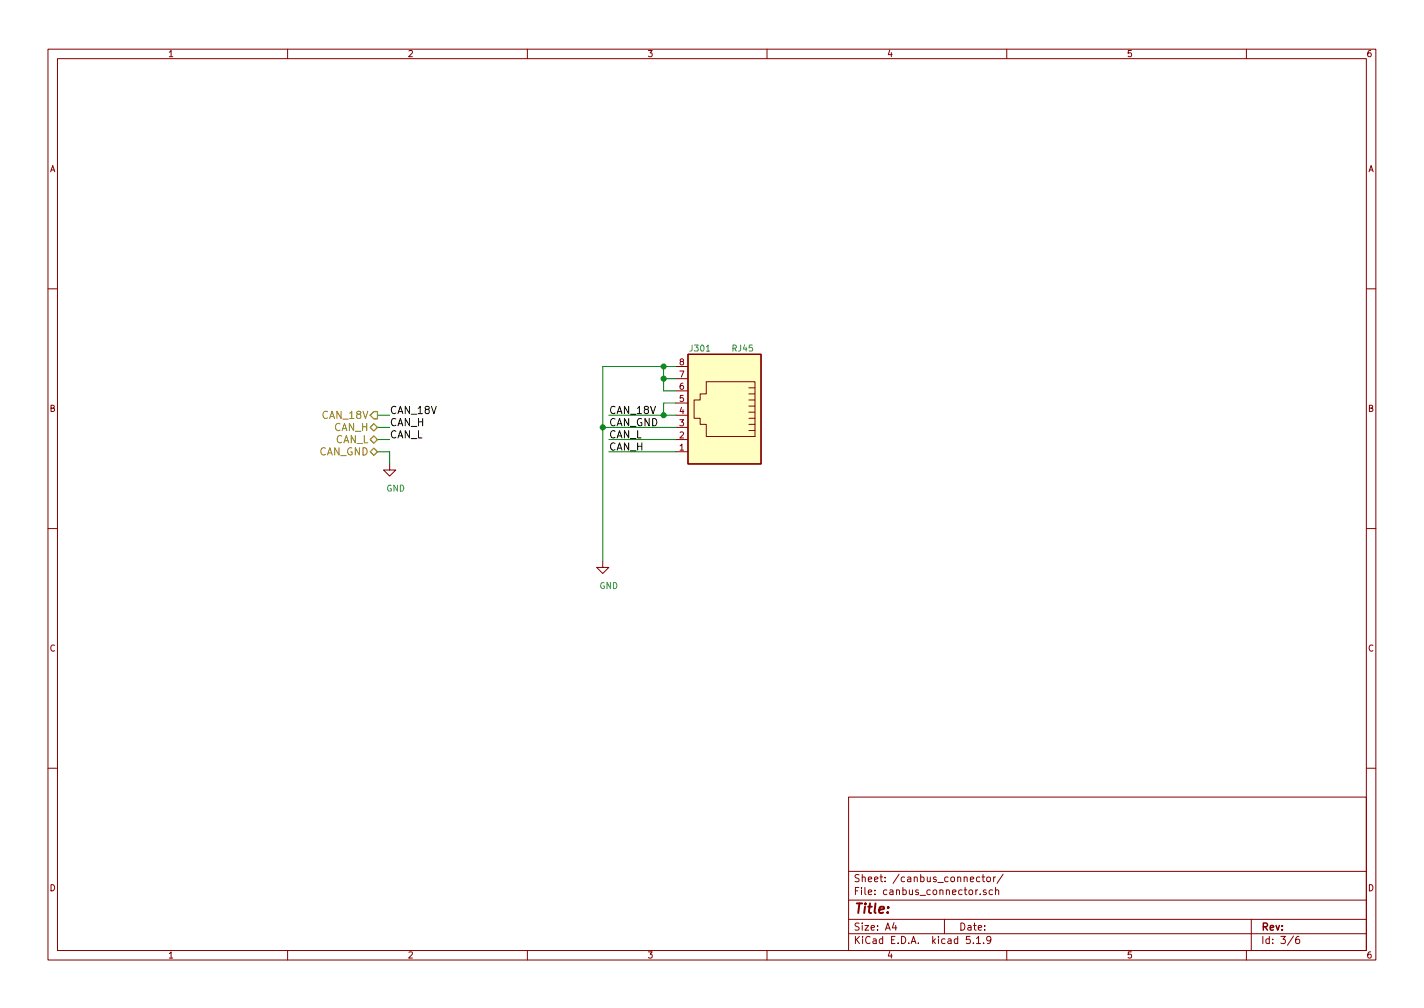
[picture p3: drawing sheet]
<svg xmlns="http://www.w3.org/2000/svg" width="297mm" height="210mm" viewBox="0 0 297 210" stroke-linecap="round" stroke-linejoin="round" font-family="sans-serif">
<g fill="none" stroke="#840000" stroke-width=".21">
<path d="M10 10.3h277v189.9h-277zM12 12.2h273v186.1h-273zM60 10.3v1.9M110 10.3v1.9M160 10.3v1.9M210 10.3v1.9M260 10.3v1.9M10 60.2h2M141 79h2.5M141 76.4h2.5M147.3 79.6h10.2v11.5h-10.2v-2.6h-1.3v-1.3h-1.2v-3.8h1.2v-1.2h1.3zM285 60.2h2"/>
<path d="M81.3 96.8v1.2h1.2l-1.2 1.3-1.3-1.3h1.3M141 94.2h2.5M141 91.7h2.5M141 89.1h2.5M141 86.6h2.5M141 84.1h2.5M141 81.5h2.5M156.2 89.8h1.3M156.2 88.5h1.3M156.2 87.2h1.3M156.2 86h1.3M156.2 84.7h1.3"/>
<path d="M156.2 83.4h1.3M156.2 82.2h1.3M156.2 80.9h1.3M10 110.3h2M125.7 117.1v1.3h1.3l-1.3 1.2-1.2-1.2h1.2M285 110.3h2M10 160.2h2M177 166.3h108v32h-108zM285 160.2h2M60 198.3v1.9M110 198.3v1.9M160 198.3v1.9"/>
<path d="M177 194.8h108M177 191.8h108M177 187.8h108M177 181.8h108M186.5 192.5l-.4 1h1M186.8 193v1M197 191.8v3M202.3 195.3h-.7l-.1 .7 .3-.1 .5 .1 .1 .2-.1 .5-.2 .1-.6-.1M203 196.7v.1M203.7 195.8l.4-.5v1.5M203.7 196.8h.8M204.4 183l-.4-.1-.3 .3 .1 .6 .2 .1 .4-.1"/>
<path d="M204.5 186.5v.1M204.8 182.9h.6M205.1 182.4v1.3l.3 .2M205.2 196.7v.1M205.7 185.7l-.4-.1-.2 .2 .1 .2 .5 .2v.3h-.6M205.9 183.1l.2-.2 .5 .2v.7l-.3 .1-.4-.1zM206.7 196l-.3 .3-.4-.1-.2-.2v-.4l.3-.3h.3l.3 .3a1.01 1.01 0 0 1-.5 1.2h-.2M207 185.7l-.4-.1-.3 .3 .1 .6 .2 .1 .4-.1M207.3 182.9v1M207.7 185.7l.2-.1 .4 .1v.9M207.7 182.9l-.4 .3M207.7 185.1v1.5"/>
<path d="M209.2 182.3l-1.2 2M210 198.3v1.9M260 198.3v1.9M261 191.8v6.5M269.8 195.2l-1.2 2M271 195.3l-.4 .1a.96 .96 0 0 0 0 1.4l.4-.1 .1-.5-.3-.3-.4 .1-.1 .2"/>
</g>
<path d="M143.5 73.9h15.2v22.9h-15.2z" fill="#ffffc2" stroke="#ffffc2" stroke-width=".21"/>
<path d="M143.5 73.9h15.2v22.9h-15.2z" fill="none" stroke="#840000" stroke-width=".25"/>
<path d="M138.4 76.4v5.1h2.6M138.4 79h2.6M141 76.4h-15.3v40.7M78.7 94.2h2.6v2.6M78.7 91.7h2.6M78.7 89.1h2.6M78.7 86.6h2.6M125.7 89.1h15.3M127 94.2h14M127 91.7h14M127 86.6h14M141 84.1h-2.6v2.5" fill="none" stroke="#008400" stroke-width=".21"/>
<path d="M77.2 94.2l.8-.7 .7 .7-.7 .8zM77.2 89.1l.8-.7 .7 .7-.7 .8zM78 90.9l.7 .8-.7 .8-.8-.8zM78 85.8h.7v1.6h-.7l-.8-.8z" fill="none" stroke="#848400" stroke-width=".25"/>
<g fill="#008400" stroke="#008400" stroke-width=".25">
<circle cx="125.7" cy="89.1" r=".51"/>
<circle cx="138.4" cy="86.6" r=".51"/>
<circle cx="138.4" cy="79" r=".51"/>
<circle cx="138.4" cy="76.4" r=".51"/>
</g>
<text font-size="2.8" fill="#840000" x="178" y="190.5">Title:</text>
<g font-size="2.1" fill="#848400">
<text x="67.4" y="87.4">CAN_18V</text>
<text x="69.6" y="89.9">CAN_H</text>
<text x="66.5" y="95">CAN_GND</text>
<text x="69.9" y="92.5">CAN_L</text>
</g>
<g font-size="2.1">
<text x="81.3" y="86.4">CAN_18V</text>
<text x="81.3" y="88.9">CAN_H</text>
<text x="127" y="88.9">CAN_GND</text>
<text x="127" y="86.4">CAN_18V</text>
<text x="81.3" y="91.4">CAN_L</text>
<text x="127" y="91.4">CAN_L</text>
<text x="127" y="94">CAN_H</text>
</g>
<g font-size="2.1" fill="#840000">
<text x="178" y="184">Sheet: /canbus_connector/</text>
<text x="178" y="186.7">File: canbus_connector.sch</text>
<text x="178" y="196.9">KiCad E.D.A. kicad 5.1.9</text>
<text x="178" y="194.1">Size: A4</text>
<text x="200" y="194.1">Date:</text>
<text x="263" y="194.1">Rev:</text>
<text x="263" y="196.9">Id: 3/6</text>
</g>
<g font-size="1.8" fill="#840000">
<text x="35" y="11.9">1</text>
<text x="85" y="11.9">2</text>
<text x="135" y="11.9">3</text>
<text x="185" y="11.9">4</text>
<text x="235" y="11.9">5</text>
<text x="285" y="11.9">6</text>
<text x="10.4" y="35.9">A</text>
<text x="285.4" y="35.9">A</text>
<text x="141.8" y="76.2">8</text>
<text x="141.8" y="83.8">5</text>
<text x="141.8" y="81.3">6</text>
<text x="141.8" y="78.7">7</text>
<text x="10.4" y="85.9">B</text>
<text x="141.8" y="88.9">3</text>
<text x="141.8" y="86.4">4</text>
<text x="285.4" y="85.9">B</text>
<text x="141.8" y="94">1</text>
<text x="141.8" y="91.4">2</text>
<text x="10.4" y="135.9">C</text>
<text x="285.4" y="135.9">C</text>
<text x="10.4" y="185.9">D</text>
<text x="285.4" y="185.9">D</text>
<text x="35" y="199.9">1</text>
<text x="85" y="199.9">2</text>
<text x="135" y="199.9">3</text>
<text x="185" y="199.9">4</text>
<text x="235" y="199.9">5</text>
<text x="285" y="199.9">6</text>
</g>
<g font-size="1.8" fill="#008484">
<text x="144.1" y="73.3">J301</text>
<text x="152.8" y="73.3">RJ45</text>
<text x="80.6" y="102.5">GND</text>
<text x="125" y="122.9">GND</text>
</g>
</svg>
